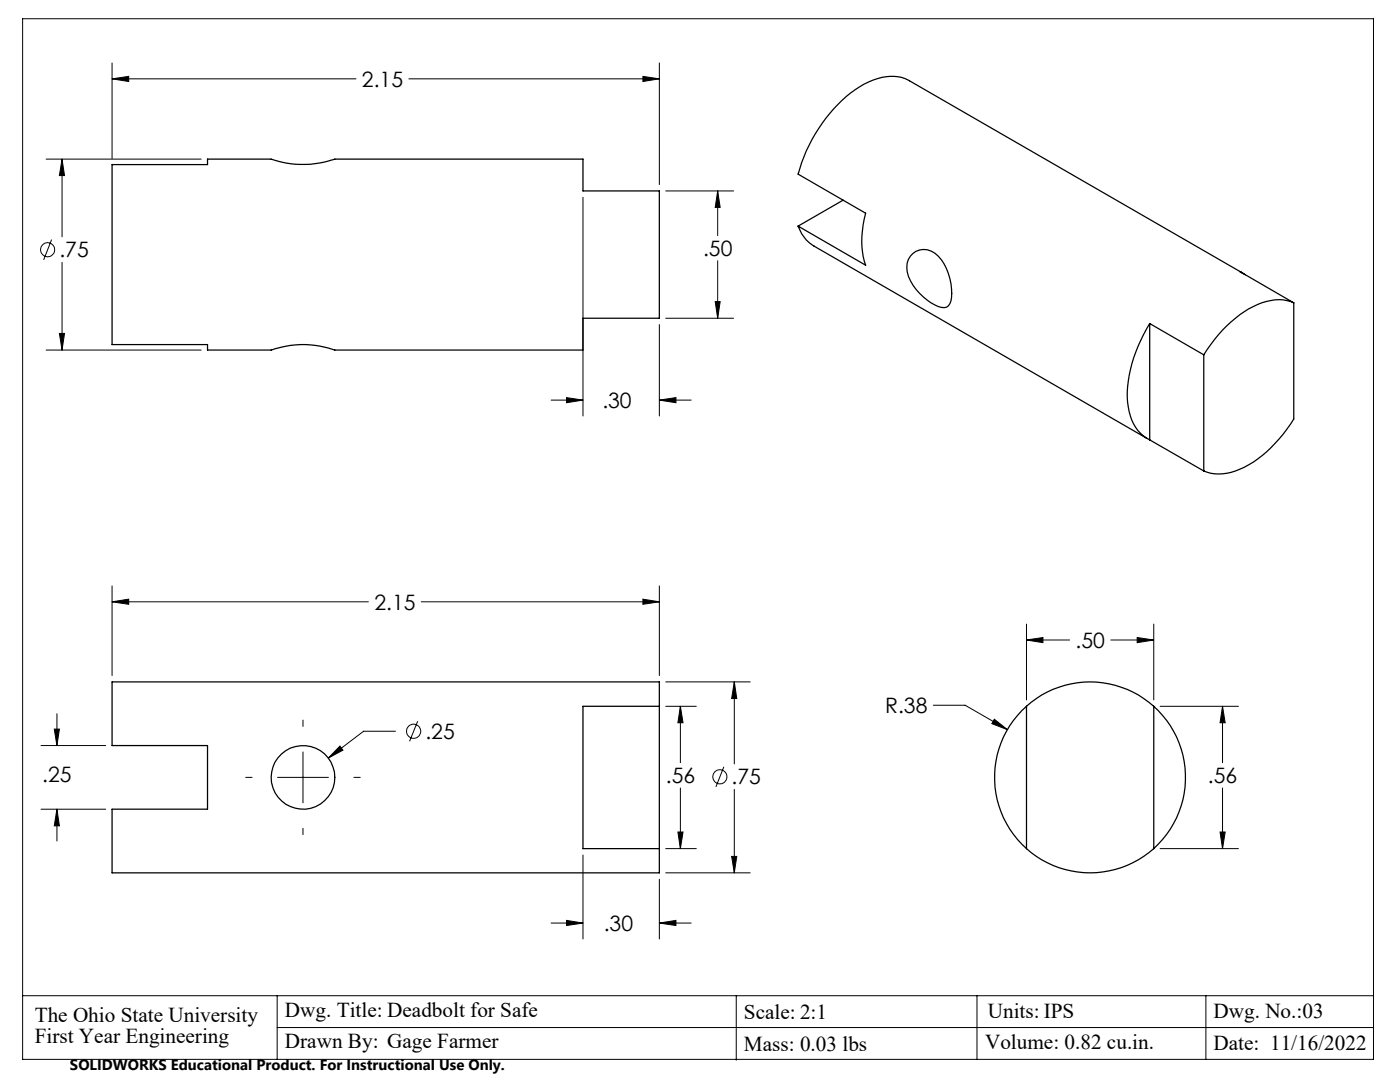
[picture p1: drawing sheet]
<svg xmlns="http://www.w3.org/2000/svg" width="279mm" height="216mm" viewBox="0 0 279 216" stroke-linecap="round" stroke-linejoin="round" font-family="sans-serif">
<g fill="none" stroke="#000" stroke-width=".25">
<path d="M22.4 32.8h19v-1h12.7a19.4 19.4 0 0 0 12.7 0h49.5v6.3h15.3v25.4h-15.3v6.3h-49.5a18.8 18.8 0 0 0-12.7 0h-12.7v-1h-19zM168.3 39.9l-9 5.2M159.3 45.1a7.7 7.7 0 0 0 3.2 4l66.4 38.4M159.3 45.1l13.5 7.8a17.6 17.6 0 0 1 0-10.4l-13.5-7.8a30.6 30.6 0 0 1 12.3-17.4 10.5 10.5 0 0 1 9.1-1.6l77.5 44.7M182.2 50.6a3.8 3.8 0 0 1 5.7 1.3 10.6 10.6 0 0 1 1.7 8.7 1.32 1.32 0 0 1-1.7 .7 10.7 10.7 0 0 1-6.9-7.1 3.7 3.7 0 0 1 1.2-3.6zM247.4 54.2l1.1 .6M229.4 64.6a27 27 0 0 0-4.4 15.7 8.7 8.7 0 0 0 4.4 7.5M229.4 64.6l10.8 6.2M229.4 64.6v23.2M240.2 70.8v23.2M258.2 60.4v23.2a24.1 24.1 0 0 1-11.6 10.4 8.6 8.6 0 0 1-6.4 0M258.2 60.4a9.1 9.1 0 0 0-8.1 .8 25.7 25.7 0 0 0-9.9 9.6"/>
<path d="M229.4 87.8l10.8 6.2M131.6 140.9v-4.8h-109.2v12.7h19v12.7h-19v12.7h109.2v-4.9M131.6 140.9h-15.3v28.4h15.3M131.6 140.9v28.4M204.9 140.9a19 19 0 0 1 25.4 0M204.9 140.9a19 19 0 0 0 0 28.4M204.9 140.9v28.4M230.3 140.9a19.1 19.1 0 0 1 0 28.4M230.3 140.9v28.4M204.9 169.3a19.1 19.1 0 0 0 25.4 0"/>
<circle cx="60.5" cy="155.1" r="6.3"/>
</g>
<g fill="none" stroke="#000" stroke-width=".2">
<path d="M4.5 3.7h269.6v207.7h-269.6zM22.4 15.7l3.3-.5v1.1zM22.4 12.6v19M22.4 15.7h48.6M81.6 15.7h50M128.3 15.2l3.3 .5-3.3 .6zM131.6 12.6v24.2M9.2 31.7h30.9M12.4 31.8l.5 3.2h-1zM12.4 31.7v15.6M116.3 39.4v43.6M132.9 38.1h13.5"/>
<path d="M143.2 38.1l.5 3.3h-1zM143.2 38.1v8.9M10.3 47.8l-1.6 4.1M12.4 52.4v17.4M143.2 52v11.5M9.2 69.8h30.9M11.9 66.5h1l-.5 3.3zM110 79.8h6.3M113.1 79.3l3.2 .5-3.2 .6zM131.6 79.8l3.3-.5v1.1zM131.6 64.8v18.2M131.6 79.8h6.3"/>
<path d="M132.9 63.5h13.5M142.7 60.2h1l-.5 3.3zM22.4 116.9v17.9M128.3 119.6l3.3 .5-3.3 .5zM131.6 116.9v17.9M22.4 120.1l3.3-.5v1zM22.4 120.1h51.1M84.1 120.1h47.5M132.9 136.1h16.8M146.5 136.1l.5 3.3h-1zM146.5 136.1v16.3M204.9 127.7l3.2-.5v1z"/>
<path d="M204.9 124.5v15.2M204.9 127.7h8.6M221.7 127.7h8.6M226.9 127.2l3.4 .5-3.4 .5zM230.3 124.5v15.2M8.2 148.8h12.9M10.8 145.5h1.1l-.5 3.3zM11.4 142.4v6.4M49 155.1h1.3M55.4 155.1h10.1M60.5 143.7v1.3M60.5 150v10.2"/>
<path d="M67.8 148.9l.6 .8-2.9 1.6zM70.6 155.1h1.3M78.9 145.9h-6.3l-7.1 5.4M83.4 143.9l-1.7 4M132.9 140.9h6.1M135.8 140.9l.5 3.3h-1zM135.8 140.9v11.3M135.8 157.2v12.1M144.5 153l-1.6 4M146.5 157.5v16.7M186.3 140.7h6.3l8.4 4.9M198.4 143.5l2.6 2.1-3.1-1.2z"/>
<path d="M231.5 140.9h15.7M244 140.9l.5 3.3h-1zM244 140.9v11.3M244 157.2v12.1M8.2 161.5h12.9M11.4 161.5l.5 3.3h-1.1zM11.4 161.5v6.3M60.5 165.3v1.2M116.3 170.6v16.8M131.6 175.4v12M132.9 174.2h16.8M132.9 169.3h6.1"/>
<path d="M135.3 166h1l-.5 3.3zM146 170.9h1l-.5 3.3zM231.5 169.3h15.7M243.5 166h1l-.5 3.3zM4.5 198.7h269.6M55.3 198.7v12.7M110 184.2h6.3M113.1 183.7l3.2 .5-3.2 .5zM131.6 184.2l3.3-.5v1zM131.6 184.2h6.3M146.9 198.7v6.3M195 198.7v12.7"/>
<path d="M240.7 198.7v12.7M55.3 205h218.8M146.9 205.2v6.4"/>
<circle cx="9.5" cy="49.8" r="1.4"/>
<circle cx="82.5" cy="145.9" r="1.41"/>
<circle cx="143.7" cy="155" r="1.41"/>
</g>
<path d="M128.3 119.6l3.3 .5-3.3 .5zM22.4 120.1l3.3-.5v1zM146.5 136.1l.5 3.3h-1zM146 170.9h1l-.5 3.3zM10.8 145.5h1.1l-.5 3.3zM11.4 161.5l.5 3.3h-1.1zM67.8 148.9l-2.3 2.4 2.9-1.6zM135.8 140.9l.5 3.3h-1zM135.3 166h1l-.5 3.3zM113.1 183.7l3.2 .5-3.2 .5zM131.6 184.2l3.3-.5v1zM22.4 15.7l3.3-.5v1.1zM128.3 15.2l3.3 .5-3.3 .6zM12.4 31.8l.5 3.2h-1zM11.9 66.5h1l-.5 3.3zM143.2 38.1l.5 3.3h-1zM142.7 60.2h1l-.5 3.3zM131.6 79.8l3.3-.5v1.1zM113.1 79.3l3.2 .5-3.2 .6zM204.9 127.7l3.2-.5v1zM226.9 127.2l3.4 .5-3.4 .5zM198.4 143.5l-.5 .9 3.1 1.2zM243.5 166h1l-.5 3.3zM244 140.9l.5 3.3h-1z" fill="#000"/>
<g font-size="4.2">
<text x="72.2" y="17.3">2.15</text>
<text x="11.9" y="51.4">.75</text>
<text x="140.3" y="51.1">.50</text>
<text x="120.2" y="81.4">.30</text>
<text x="74.7" y="121.7">2.15</text>
<text x="214.6" y="129.3">.50</text>
<text x="176.7" y="142.3">R.38</text>
<text x="84.9" y="147.5">.25</text>
<text x="8.4" y="156">.25</text>
<text x="132.9" y="156.3">.56</text>
<text x="146" y="156.5">.75</text>
<text x="241.1" y="156.3">.56</text>
<text x="120.5" y="185.8">.30</text>
<text x="6.9" y="203.9">The Ohio State University</text>
<text x="56.9" y="203">Dwg. Title: Deadbolt for Safe</text>
<text x="148.5" y="203.4">Scale: 2:1</text>
<text x="197.1" y="203.1">Units: IPS</text>
<text x="242.2" y="203.1">Dwg. No.:03</text>
<text x="6.9" y="208.1">First Year Engineering</text>
<text x="56.9" y="209.2">Drawn By: Gage Farmer</text>
<text x="148.5" y="209.6">Mass: 0.03 lbs</text>
<text x="196.6" y="209.3">Volume: 0.82 cu.in.</text>
<text x="242.2" y="209.5">Date: 11/16/2022</text>
</g>
<text font-size="3" x="14" y="213.5">SOLIDWORKS Educational Product. For Instructional Use Only.</text>
</svg>
